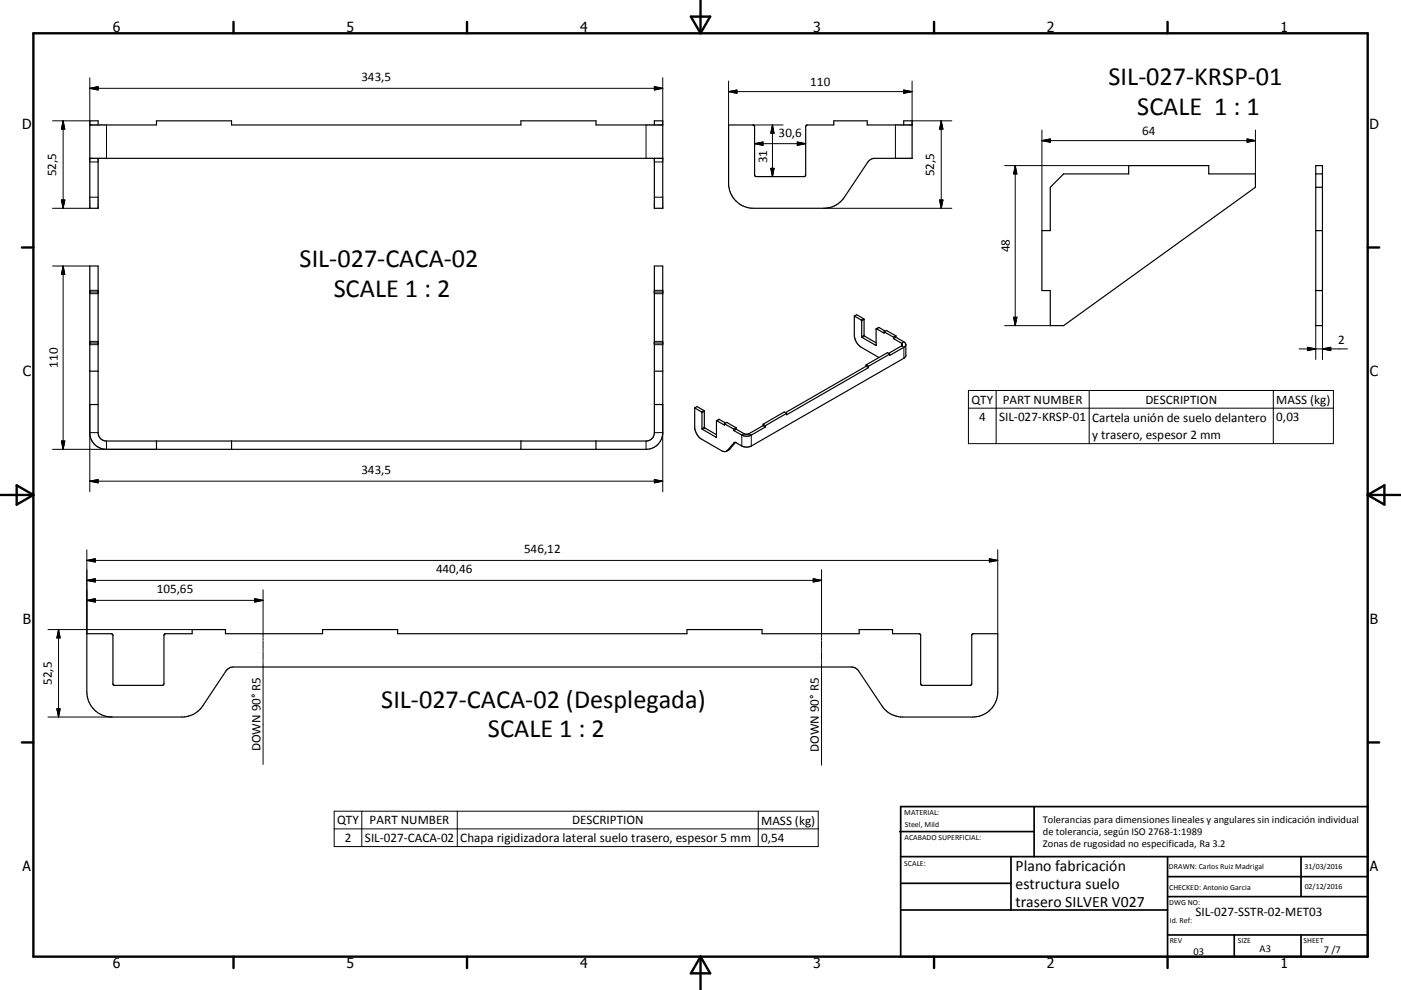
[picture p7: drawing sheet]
<svg xmlns="http://www.w3.org/2000/svg" width="420mm" height="297mm" viewBox="0 0 420 297" stroke-linecap="round" stroke-linejoin="round" font-family="sans-serif">
<g fill="none" stroke="#000" stroke-width=".36">
<path d="M26.9 37.5h20v-1.3h22.5v1.3h86.8v-1.3h22.5v1.3h20M29.4 37.5v-1.3h-2.5v26.3h2.5v-15M196.2 37.5v-1.3h2.5v26.3h-2.5v-15M270.9 37.5v-1.3h2.6v11.3h-11.2l-1 .2-1.1 .9-7 10.6a7.4 7.4 0 0 1-6.3 3.3h-20.9a7.5 7.5 0 0 1-7.6-7.5v-17.5h7.3l.5 .2v14.8l.5 .5h14.3l.4-.2 .1-14.8 .4-.5h8.1v-1.3h10v1.3h13.5M26.9 47.5h171.8M318.9 52.2h19.5v-2.5h24v2.5h14v4l-57.5 41.5h-4v-10.5h-2.5v-18h2.5v-13zM394.5 49.7h2v48h-2zM394.5 52.2h2M394.5 56.2h2M26.9 79.8h2.5v50a2.5 2.5 0 0 0 2.5 2.5h161.8a2.5 2.5 0 0 0 2.5-2.5v-50h2.5v50a5 5 0 0 1-5 5h-161.8a5 5 0 0 1-5-5zM394.5 69.2h2M26.9 87.6h2.5"/>
<path d="M196.2 87.6h2.5M256.1 94.8l.7-.4 2.2 1.3 .1 5 3.6 2.1M256.1 94.8l2.2 1.4 .1 5 4.2 2.4M256.1 94.8v5.7a4.7 4.7 0 0 0 2.2 3.7l5.2 3.1M262.7 98.7l.8-.4 1.9 1M262.7 98.7v4.9M262.7 98.7l2.4 1.3v-.5M265.1 99.5l2.8 1.7M265.1 99.5l.7-.4 2.8 1.7M394.5 87.2h2M26.9 102.9h2.5M26.9 111.4h2.5"/>
<path d="M196.2 102.9h2.5M196.2 111.4h2.5M259.7 109.9l-24.2 13.9M259.7 109.5l.7 .4M259.7 109.5v.4M259.7 109.9l.7 .4M260.4 110.3l-24.6 14.1v-.4M260.4 109.9v.4M262.7 103.6h-.1M266.7 106.2l-.7-.4-6.3 3.7M266.7 106.2l-6.3 3.7M267.9 101.6l2.4 1.4 .3 .4-.3 .4-3.9 2.2"/>
<path d="M267.9 101.2v.4M268.6 101.2l2.9 1.9 .1 3.5-.4 .7-46 26.5a3.2 3.2 0 0 1-2.8 0l-1.9-1.1M268.6 100.8l-.7 .4M268.6 101.2l-.7 .4M268.6 100.8v.4M271.6 103.5l-.6 .7-4.3 2.4v-.4M26.9 121.4h2.5M46.9 132.3v2.5M69.4 132.3v2.5M156.2 132.3v2.5M178.7 132.3v2.5M196.2 121.4h2.5"/>
<path d="M208.3 122.4l.7-.4 2 1.2 .2 5.1 3.6 2.1M208.3 122.4l2.2 1.3v5.1l4.3 2.3M208.3 122.4l.1 6.7a4.6 4.6 0 0 0 2 2.7l5.9 3.4 .9 .3 .7-.2 2.2-2.5 .4-.1M214.8 131.1h.1M214.8 126.2v4.9M214.8 126.2l2.4 1.3v-.4M215.5 125.8h.1M215.5 125.8l-.7 .4M215.6 125.8l1.9 1.1M217.2 127.1l2.8 1.7M217.2 127.1l.7-.4 2.8 1.6M220 128.8v.4"/>
<path d="M220.5 132.7l-1.8 2.2-.9 .5M220.7 128.3v.5M220.7 128.3l-.7 .5M220.7 128.8l-.7 .4M228.8 127.7l-4.7 2.6-1-.2-2.4-1.3M228.8 127.3l.7 .4M228.8 127.3v.4M228.8 127.7l.7 .4M229.5 128.1l-4.3 2.4a3.2 3.2 0 0 1-2.8 0l-2.4-1.3M229.5 127.7v.4M235.8 124l-.7-.4-6.3 3.7M235.8 124l-6.3 3.7"/>
<path d="M26 190.1h7.4l.4 .4 .1 14.8 .4 .3 14.6-.1 .3-.4v-14.6l.5-.4h7.9v-1.2h10v1.2h29.1v-1.2h22.5v1.2h86.8v-1.2h22.5v1.2h29.1v-1.2h10v1.2h7.9l.4 .2 .1 14.8 .5 .5 14.6-.1 .2-.4 .1-14.8 .4-.2h7.3v17.5a7.6 7.6 0 0 1-7.5 7.5h-21a7.4 7.4 0 0 1-6.2-3.3l-7-10.6-1.1-.9-1-.2h-185.4l-1 .2-1.1 .9-7 10.6a7.4 7.4 0 0 1-6.3 3.3h-20.9a7.6 7.6 0 0 1-7.6-7.5z"/>
</g>
<g fill="none" stroke="#000" stroke-width=".3">
<path d="M15.7 36.2h11.2M18.9 36.2v26.3M18.9 36.2l.5 2.5h-1zM26.9 26.5l2.5-.5v1zM26.9 23.3v14.2M26.9 26.5h171.8M31.9 37.5v10M193.7 37.5v10M196.2 26l2.5 .5-2.5 .5zM198.7 23.3v14.2M218.4 27.5h55.1M218.4 27.5l2.5-.5v1z"/>
<path d="M218.4 24.3v13.2M225.7 37.5h9.1M231.6 37.5v15.5M231.6 37.5l.5 2.5h-1zM268.5 37.5v10M270.9 27l2.6 .5-2.6 .5zM273.5 36.2h11.9M273.5 24.3v13.2M282.2 36.2l.5 2.5h-1zM282.2 36.2v26.3M312.4 39v30.2M376.4 39v13.2"/>
<path d="M18.4 60h1l-.5 2.5zM26.9 59.2h2.5M26.9 48.6h2.5M196.2 59.2h2.5M196.2 48.6h2.5M226.2 43.1h15.3M226.2 43.1l2.5-.5v1zM231.1 50.5h1l-.5 2.5zM239 42.6l2.5 .5-2.5 .5zM281.7 60h1l-.5 2.5zM301.2 49.7h37.2M304.4 49.7v48"/>
<path d="M304.4 49.7l.5 2.5h-1zM312.4 42.2h64M312.4 42.2l2.5-.5v1zM373.9 41.7l2.5 .5-2.5 .5zM15.7 79.8h11.2M15.7 62.5h11.2M18.9 79.8v55M18.9 79.8l.5 2.5h-1zM246.9 62.5h38.5M26.9 87.1h2.5M26.9 88.1h2.5M196.2 87.1h2.5"/>
<path d="M196.2 88.1h2.5M258.9 95.6l-.7 .4M259.1 95.8l-.8 .5M263.5 98.3l-.7 .4M301.2 97.7h13.7M303.9 95.2h1l-.5 2.5zM394.5 97.7v10.2M396.5 97.7v10.2M26.9 102.4h2.5M26.9 103.4h2.5M196.2 102.4h2.5M196.2 103.4h2.5"/>
<path d="M259.1 100.6l-.8 .4M259.2 100.8l-.7 .5M262.7 103.5l-.2 .1M271 102.6l-.7 .4v.8l.7 .4v3.3M290.3 117.2h109.5v15.9h-109.5zM298.7 117.2v15.9M326.5 117.2v15.9M381.7 117.2v15.9M389.5 104.7h14.5M392 104.2l2.5 .5-2.5 .5zM396.5 104.7l2.5-.5v1zM15.7 134.8h31.2"/>
<path d="M18.4 132.3h1l-.5 2.5zM26.9 129.8h2.5M26.9 121.4v26.1M31.9 132.3v2.5M193.7 132.3v2.5M196.2 129.8h2.5M198.7 121.4v26.1M211 123.2l-.7 .4M211.2 123.4l-.7 .4M211.2 128.1l-.7 .5M211.3 128.4l-.7 .4M214.8 131.1h-.1"/>
<path d="M215.6 125.8l-.7 .4M218.8 134.7l-.7 .4M220.3 132.7l-.2 .1M223.1 130.1l-.7 .4v3.3M224.5 130.1l.7 .4v3.3M290.3 122.5h109.5M26.9 144.4h171.8M26.9 144.4l2.5-.5v1zM196.2 143.9l2.5 .5-2.5 .5zM26 168.1l2.5-.5v1zM26 174.1l2.5-.5v1zM26 165v25.1"/>
<path d="M26 174.1h220.3M26 168.1h273.1M76.4 179.6l2.5 .5-2.5 .5zM78.9 176.9v14.3M243.8 173.6l2.5 .5-2.5 .5zM246.3 170.9v20.3M296.6 167.6l2.5 .5-2.5 .5zM299.1 165v25.1M14.4 188.9h43.2M17.6 188.9v26.2M17.6 188.9l.4 2.5h-1zM26 180.1h52.9"/>
<path d="M26 180.1l2.5-.5v1zM78.9 191.5v.6M78.9 192.3v2.3M78.9 194.8v.6M78.9 195.7v2.2M78.9 198.2v.5M78.9 199v30.3M246.3 191.5v.6M246.3 192.3v2.3M246.3 194.8v.6M246.3 195.7v2.2M246.3 198.2v.5"/>
<path d="M246.3 199v30.6M14.4 215.1h19.2M17 212.6h1l-.4 2.5zM100.2 243.4h145.1v10.6h-145.1zM100.2 248.7h145.1M108.5 243.4v10.6M137.1 243.4v10.6M227.3 243.4v10.6"/>
</g>
<g fill="none" stroke="#000" stroke-width=".71">
<path d="M10 10h400v277h-400zM70 6.6v3.4M140 6.6v3.4M207.1 5h5.8l-2.9 5zM210 0v10M280 6.6v3.4M350 6.6v3.4M6.6 74.2h3.4M410 74.2h3.5M0 148.5h10M5 145.6l5 2.9-5 2.9zM410 148.5h10.1"/>
<path d="M410 148.5l5.1-2.9v5.8zM6.6 222.7h3.4M410 222.7h3.5M70 287v3.4M140 287v3.4M210 287v10M210 287l2.9 5h-5.8zM280 287v3.4M350 287v3.4"/>
</g>
<g fill="none" stroke="#000" stroke-width=".51">
<path d="M269.7 249.5h40.3M270 242h140v45h-140zM270 257h140M303.1 257v16M310 242v15M350 257v30M390.1 257v12M270 265h33.1M270 273h80M350 269h60M350 263h60M350 280.5h60"/>
<path d="M370 280.5v6.5M390.1 280.5v6.5"/>
</g>
<g fill="#000" stroke="#000" stroke-width=".3">
<path d="M18.9 36.2l.5 2.5h-1zM26.9 26.5l2.5-.5v1zM196.2 26l2.5 .5-2.5 .5zM218.4 27.5l2.5-.5v1zM231.6 37.5l.5 2.5h-1zM270.9 27l2.6 .5-2.6 .5zM282.2 36.2l.5 2.5h-1zM18.4 60h1l-.5 2.5zM226.2 43.1l2.5-.5v1zM231.1 50.5h1l-.5 2.5zM239 42.6l2.5 .5-2.5 .5zM281.7 60h1l-.5 2.5z"/>
<path d="M304.4 49.7l.5 2.5h-1zM312.4 42.2l2.5-.5v1zM373.9 41.7l2.5 .5-2.5 .5zM18.9 79.8l.5 2.5h-1zM303.9 95.2h1l-.5 2.5zM392 104.2l2.5 .5-2.5 .5zM396.5 104.7l2.5-.5v1zM18.4 132.3h1l-.5 2.5zM26.9 144.4l2.5-.5v1zM196.2 143.9l2.5 .5-2.5 .5zM26 180.1l2.5-.5v1zM26 174.1l2.5-.5v1z"/>
<path d="M26 168.1l2.5-.5v1zM243.8 173.6l2.5 .5-2.5 .5zM296.6 167.6l2.5 .5-2.5 .5zM17.6 188.9l.4 2.5h-1zM76.4 179.6l2.5 .5-2.5 .5zM17 212.6h1l-.4 2.5z"/>
</g>
<g font-size="7.9">
<text x="332.3" y="25.5">SIL-027-KRSP-01</text>
<text x="341" y="34.5">SCALE 1 : 1</text>
<text x="89.8" y="80.2">SIL-027-CACA-02</text>
<text x="100.1" y="89.2">SCALE 1 : 2</text>
<text x="114.3" y="212.3">SIL-027-CACA-02 (Desplegada)</text>
<text x="146.3" y="221.2">SCALE 1 : 2</text>
</g>
<g font-size="4.7">
<text x="304.5" y="261.2">Plano fabricación</text>
<text x="304.5" y="266.6">estructura suelo</text>
<text x="304.5" y="272">trasero SILVER V027</text>
</g>
<g font-size="4.2">
<text x="33.9" y="9.6">6</text>
<text x="103.9" y="9.6">5</text>
<text x="173.9" y="9.6">4</text>
<text x="243.8" y="9.6">3</text>
<text x="313.9" y="9.6">2</text>
<text x="383.9" y="9.6">1</text>
<text x="6.7" y="38.7">D</text>
<text x="410.5" y="38.7">D</text>
<text x="6.9" y="112.9">C</text>
<text x="410.7" y="112.9">C</text>
<text x="6.9" y="187.1">B</text>
<text x="410.7" y="187.1">B</text>
<text x="6.8" y="261.4">A</text>
<text x="410.7" y="261.4">A</text>
<text x="33.9" y="290.4">6</text>
<text x="103.9" y="290.4">5</text>
<text x="173.9" y="290.4">4</text>
<text x="243.8" y="290.4">3</text>
<text x="313.9" y="290.4">2</text>
<text x="383.9" y="290.4">1</text>
</g>
<g font-size="3.9">
<text x="108.4" y="24.4">343,5</text>
<text x="242.9" y="25.9">110</text>
<text x="233.4" y="41.1">30,6</text>
<text x="342.4" y="40.6">64</text>
<text x="16.8" y="52.8" transform="rotate(-90 16.8 52.8)">52,5</text>
<text x="230" y="49" transform="rotate(-90 230 49)">31</text>
<text x="280.1" y="52.8" transform="rotate(-90 280.1 52.8)">52,5</text>
<text x="302.8" y="75.7" transform="rotate(-90 302.8 75.7)">48</text>
<text x="401.2" y="103.2">2</text>
<text x="17.4" y="110.3" transform="rotate(-90 17.4 110.3)">110</text>
<text x="291.3" y="121.1">QTY</text>
<text x="300.7" y="121.1">PART NUMBER</text>
<text x="343.4" y="121.1">DESCRIPTION</text>
<text x="382.6" y="121.2">MASS (kg)</text>
<text x="293.5" y="126.4">4</text>
<text x="299.6" y="126.4">SIL-027-KRSP-01</text>
<text x="327.4" y="126.5">Cartela unión de suelo delantero</text>
<text x="327.4" y="131.8">y trasero, espesor 2 mm</text>
<text x="382.6" y="126.4">0,03</text>
<text x="108.4" y="142.3">343,5</text>
<text x="157.1" y="166">546,12</text>
<text x="130.7" y="172">440,46</text>
<text x="47" y="178.1">105,65</text>
<text x="15.5" y="205.5" transform="rotate(-90 15.5 205.5)">52,5</text>
<text x="78.1" y="225.4" transform="rotate(-90 78.1 225.4)">DOWN 90° R5</text>
<text x="245.4" y="225.6" transform="rotate(-90 245.4 225.6)">DOWN 90° R5</text>
<text x="101.1" y="247.3">QTY</text>
<text x="110.8" y="247.2">PART NUMBER</text>
<text x="171.5" y="247.3">DESCRIPTION</text>
<text x="228.2" y="247.4">MASS (kg)</text>
<text x="103.4" y="252.6">2</text>
<text x="109.4" y="252.6">SIL-027-CACA-02</text>
<text x="138" y="252.6">Chapa rigidizadora lateral suelo trasero, espesor 5 mm</text>
<text x="228.2" y="252.6">0,54</text>
<text x="358.4" y="274.9">SIL-027-SSTR-02-MET03</text>
</g>
<g font-size="3.1">
<text x="312.7" y="246.8">Tolerancias para dimensiones lineales y angulares sin indicación individual</text>
<text x="312.7" y="250.4">de tolerancia, según ISO 2768-1:1989</text>
<text x="312.7" y="254">Zonas de rugosidad no especificada, Ra 3.2</text>
<text x="357.8" y="286.5">03</text>
<text x="377.6" y="285.6">A3</text>
<text x="396.9" y="285.9">7 /7</text>
</g>
<g font-size="2.4">
<text x="271.1" y="244.4">MATERIAL:</text>
<text x="271.2" y="252">ACABADO SUPERFICIAL:</text>
<text x="271.3" y="248">Steel, Mild</text>
<text x="271.1" y="259.7">SCALE:</text>
<text x="350.4" y="260.8">DRAWN: Carlos Ruiz Madrigal</text>
<text x="391.1" y="260.6">31/03/2016</text>
<text x="350.5" y="267">CHECKED: Antonio Garcia</text>
<text x="391.2" y="266.7">02/12/2016</text>
<text x="350.5" y="271.4">DWG NO:</text>
<text x="350.7" y="276.9">Id. Ref:</text>
<text x="350.7" y="282.8">REV</text>
<text x="371.1" y="282.9">SIZE</text>
<text x="390.8" y="283">SHEET</text>
</g>
</svg>
